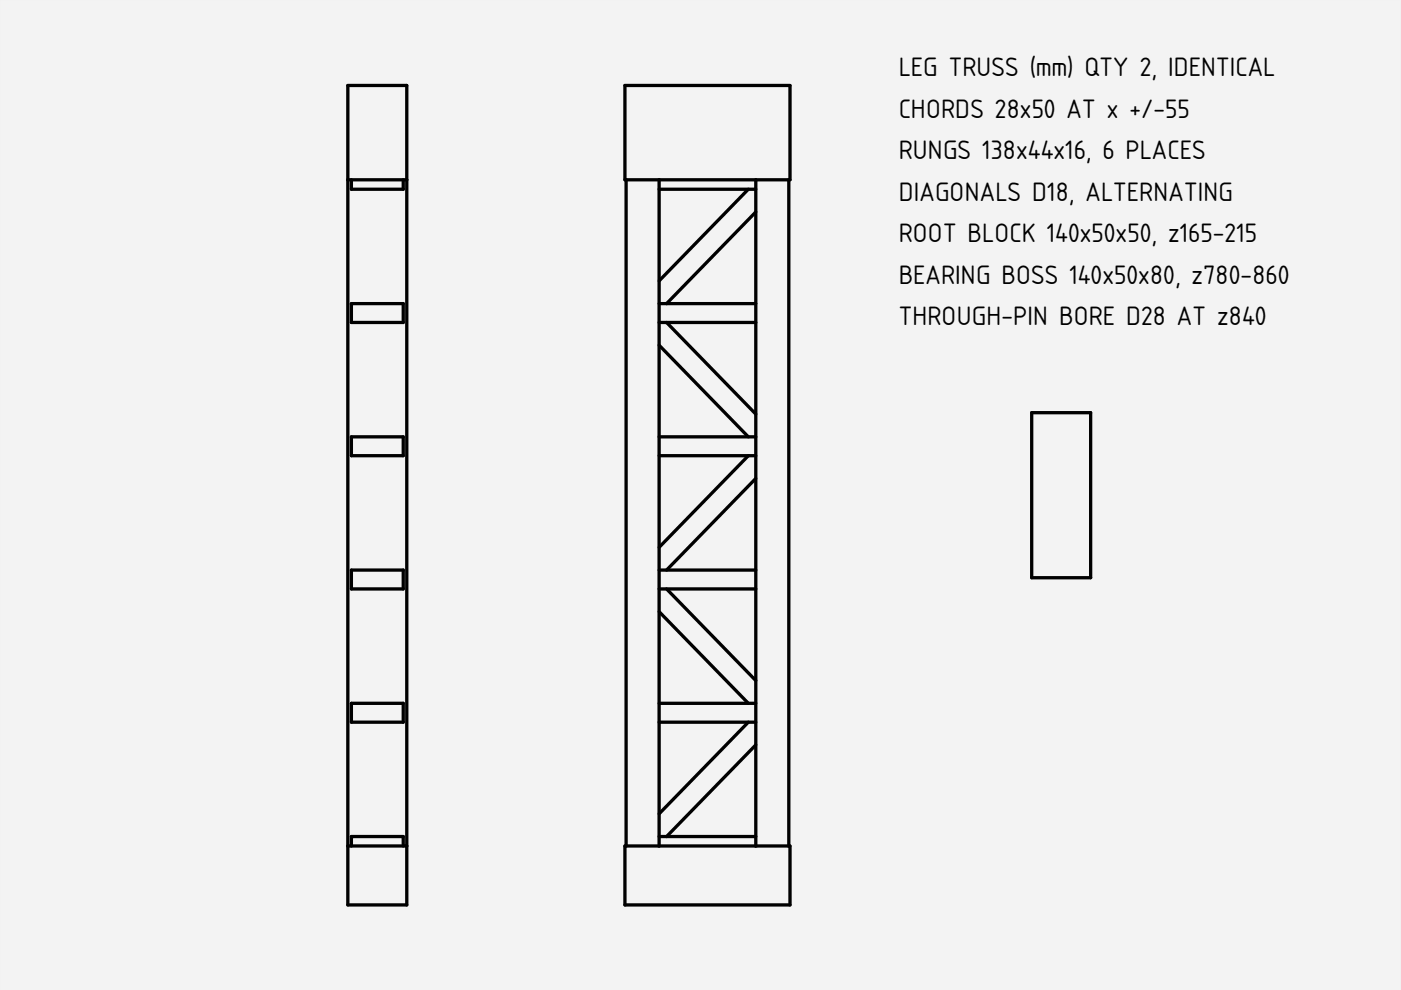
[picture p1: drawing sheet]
<svg xmlns="http://www.w3.org/2000/svg" width="297mm" height="210mm" viewBox="0 0 297 210" stroke-linecap="round" stroke-linejoin="round" font-family="sans-serif">
<path d="M0 0h297v210h-297z" fill-rule="evenodd" fill="#f1f3f5"/>
<path d="M0 0h297v210h-297zM0 0v210h297v-210z" fill="#000"/>
<g fill="#f1f3f5">
<path d="M73.7 18.1h12.5v173.8h-12.5z" fill-rule="evenodd"/>
<path d="M73.7 38.1h.8v2h11v-2h.7v141.3h-.7v-2h-11v2h-.8z" fill-rule="evenodd"/>
<path d="M73.7 18.1h12.5v20h-12.5z" fill-rule="evenodd"/>
<path d="M73.7 179.4h12.5v12.5h-12.5z" fill-rule="evenodd"/>
<path d="M74.5 149.1h11v4h-11z" fill-rule="evenodd"/>
<path d="M74.5 120.9h11v4h-11z" fill-rule="evenodd"/>
<path d="M74.5 92.6h11v4h-11z" fill-rule="evenodd"/>
<path d="M74.5 64.4h11v4h-11z" fill-rule="evenodd"/>
<path d="M74.5 177.4h11v2h-11z" fill-rule="evenodd"/>
<path d="M74.5 38.1h11v2h-11z" fill-rule="evenodd"/>
</g>
<path d="M73.7 18.1h12.5v173.8h-12.5zM73.7 38.1h12.5M74.5 38.1v2h11v-2M74.5 64.4h11v4h-11zM74.5 92.6h11v4h-11zM74.5 120.9h11v4h-11zM74.5 149.1h11v4h-11zM73.7 179.4h12.5M74.5 179.4v-2h11v2" fill="none" stroke="#000" stroke-width=".7"/>
<g fill="#f1f3f5">
<path d="M160.2 44.9v19.5h-18.9z"/>
<path d="M141.3 68.4h18.9v19.4z"/>
<path d="M160.2 157.9v19.5h-18.9z"/>
<path d="M160.2 101.4v19.5h-18.9z"/>
<path d="M141.3 124.9h18.9v19.4z"/>
<path d="M139.7 96.6h19l-19 19.4z"/>
<path d="M139.7 73.2l19 19.4h-19z"/>
<path d="M139.7 129.7l19 19.4h-19z"/>
<path d="M139.7 153.1h19l-19 19.4z"/>
<path d="M139.7 40.1h19l-19 19.5z"/>
<path d="M132.5 18.1h35v20h-.3v141.3h.3v12.5h-35v-12.5h.2v-141.3h-.2z" fill-rule="evenodd"/>
<path d="M160.2 38.1h7v141.3h-7z" fill-rule="evenodd"/>
<path d="M132.7 38.1h7v141.3h-7z" fill-rule="evenodd"/>
<path d="M132.5 18.1h35v20h-35z" fill-rule="evenodd"/>
<path d="M132.5 179.4h35v12.5h-35z" fill-rule="evenodd"/>
<path d="M139.7 124.9h1.6l18.9 19.4v4.8h-1.5l-19-19.4z" fill-rule="evenodd"/>
<path d="M158.7 153.1h1.5v4.8l-18.9 19.5h-1.6v-4.9z" fill-rule="evenodd"/>
<path d="M158.7 96.6h1.5v4.8l-18.9 19.5h-1.6v-4.9z" fill-rule="evenodd"/>
<path d="M139.7 68.4h1.6l18.9 19.4v4.8h-1.5l-19-19.4z" fill-rule="evenodd"/>
<path d="M158.7 40.1h1.5v4.8l-18.9 19.5h-1.6v-4.8z" fill-rule="evenodd"/>
<path d="M139.7 64.4h20.5v4h-20.5z" fill-rule="evenodd"/>
<path d="M139.7 92.6h20.5v4h-20.5z" fill-rule="evenodd"/>
<path d="M139.7 120.9h20.5v4h-20.5z" fill-rule="evenodd"/>
<path d="M139.7 149.1h20.5v4h-20.5z" fill-rule="evenodd"/>
<path d="M139.7 38.1h20.5v2h-20.5z" fill-rule="evenodd"/>
<path d="M139.7 177.4h20.5v2h-20.5z" fill-rule="evenodd"/>
</g>
<g fill="none" stroke="#000" stroke-width=".7">
<path d="M132.5 18.1h35v20h-35zM132.7 38.1v141.3M139.7 38.1v141.3M160.2 38.1v141.3M167.2 38.1v141.3M139.7 40.1h20.5M158.7 40.1l-19 19.5M160.2 44.9l-18.9 19.5M139.7 64.4h20.5M139.7 68.4h20.5M139.7 73.2l19 19.4M141.3 68.4l18.9 19.4"/>
<path d="M139.7 96.6h20.5M139.7 92.6h20.5M158.7 96.6l-19 19.4M160.2 101.4l-18.9 19.5M139.7 124.9h20.5M139.7 120.9h20.5M139.7 129.7l19 19.4M141.3 124.9l18.9 19.4M139.7 153.1h20.5M139.7 149.1h20.5M158.7 153.1l-19 19.4M160.2 157.9l-18.9 19.5"/>
<path d="M132.5 179.4h35v12.5h-35zM139.7 177.4h20.5"/>
</g>
<path d="M218.7 87.5h12.5v35h-12.5z" fill-rule="evenodd" fill="#f1f3f5"/>
<path d="M218.7 87.5h12.5v35h-12.5z" fill="none" stroke="#000" stroke-width=".7"/>
<g font-size="5.3">
<text x="190.5" y="16.2">LEG TRUSS (mm) QTY 2, IDENTICAL</text>
<text x="190.5" y="25">CHORDS 28x50 AT x +/-55</text>
<text x="190.5" y="33.8">RUNGS 138x44x16, 6 PLACES</text>
<text x="190.5" y="42.6">DIAGONALS D18, ALTERNATING</text>
<text x="190.5" y="51.4">ROOT BLOCK 140x50x50, z165-215</text>
<text x="190.5" y="60.2">BEARING BOSS 140x50x80, z780-860</text>
<text x="190.5" y="69">THROUGH-PIN BORE D28 AT z840</text>
</g>
</svg>
